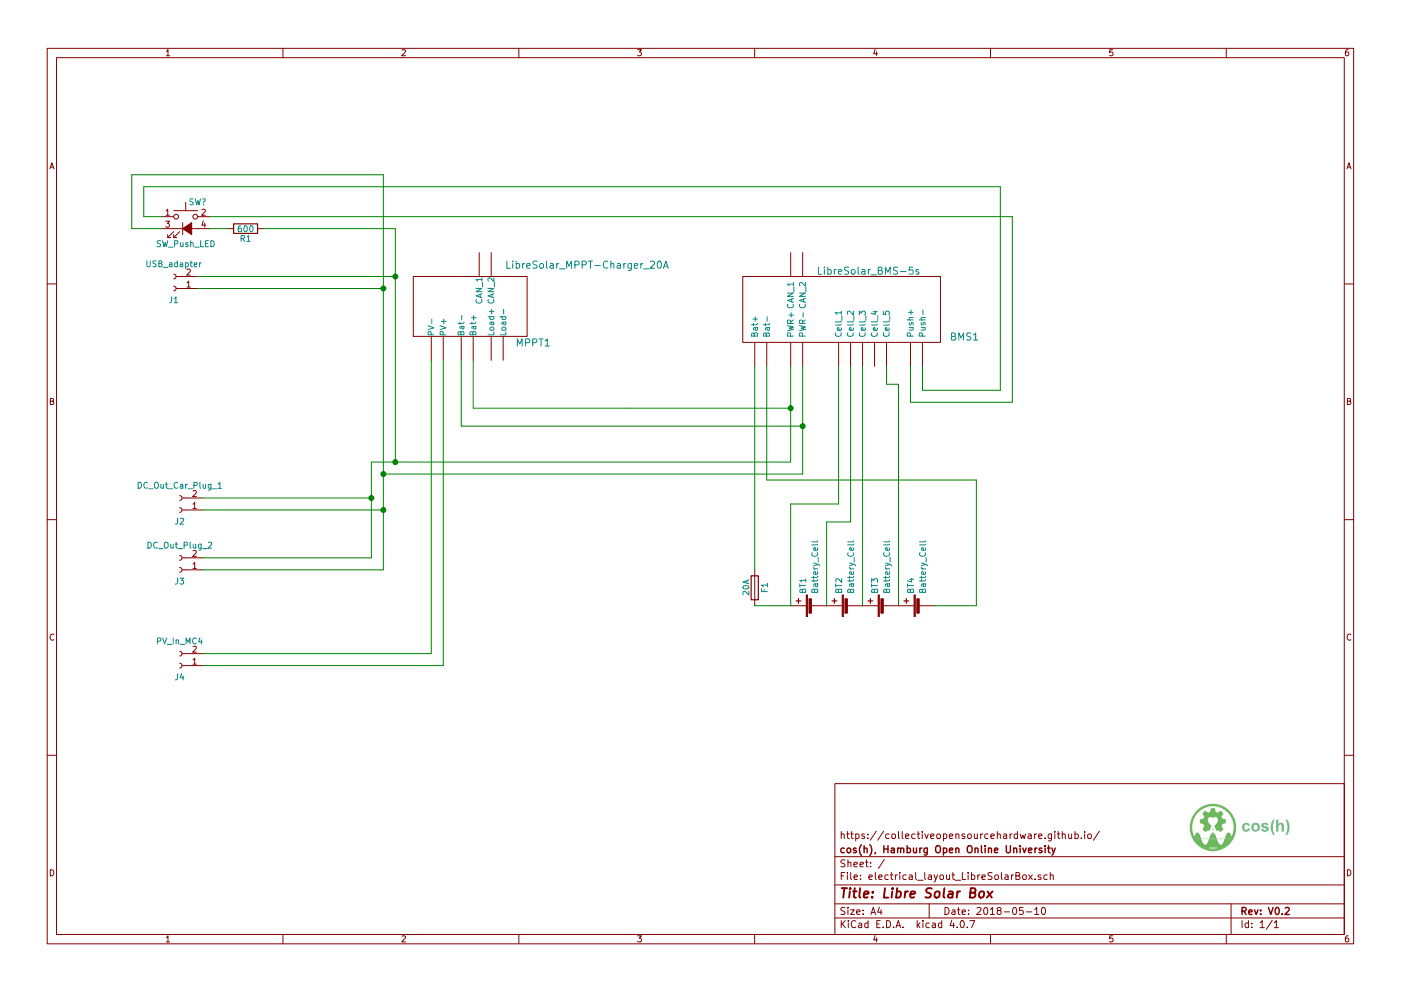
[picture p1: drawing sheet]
EESchema Schematic File Version 2
LIBS:power
LIBS:device
LIBS:switches
LIBS:relays
LIBS:motors
LIBS:transistors
LIBS:conn
LIBS:linear
LIBS:regul
LIBS:74xx
LIBS:cmos4000
LIBS:adc-dac
LIBS:memory
LIBS:xilinx
LIBS:microcontrollers
LIBS:dsp
LIBS:microchip
LIBS:analog_switches
LIBS:motorola
LIBS:texas
LIBS:intel
LIBS:audio
LIBS:interface
LIBS:digital-audio
LIBS:philips
LIBS:display
LIBS:cypress
LIBS:siliconi
LIBS:opto
LIBS:atmel
LIBS:contrib
LIBS:valves
LIBS:libre_solar_box
LIBS:electrical_layout_LibreSolarBox-cache
EELAYER 25 0
EELAYER END
$Descr A4 11693 8268
encoding utf-8
Sheet 1 1
Title "Libre Solar Box"
Date "2018-05-10"
Rev "V0.2"
Comp "cos(h), Hamburg Open Online University"
Comment1 "https://collectiveopensourcehardware.github.io/"
Comment2 ""
Comment3 ""
Comment4 ""
$EndDescr
$Comp
L LibreSolar_MPPT-Charger_20A MPPT1
U 1 1
P 4350 2400
F 0 "MPPT1" H 4450 1950 60  0000 C CNN
F 1 "LibreSolar_MPPT-Charger_20A" H 4900 2600 60  0000 C CNN
F 2 "" H 4800 2450 60  0001 C CNN
F 3 "" H 4800 2450 60  0001 C CNN
	1    4350 2400
	1    0    0    -1  
$EndComp
$Comp
L SW_Push_LED SW?
U 1 1
P 1550 1900
F 0 "SW?" H 1575 2125 50  0000 L CNN
F 1 "SW_Push_LED" H 1550 1775 50  0000 C CNN
F 2 "" H 1550 2200 50  0001 C CNN
F 3 "" H 1550 2200 50  0001 C CNN
	1    1550 1900
	1    0    0    -1  
$EndComp
$Comp
L LibreSolar_BMS-5s BMS1
U 1 1
P 6950 2400
F 0 "BMS1" H 8050 2000 60  0000 C CNN
F 1 "LibreSolar_BMS-5s" H 7250 2550 60  0000 C CNN
F 2 "" H 6950 2400 60  0001 C CNN
F 3 "" H 6950 2400 60  0001 C CNN
	1    6950 2400
	1    0    0    -1  
$EndComp
$Comp
L Conn_01x02_Female J2
U 1 1
P 1500 4250
F 0 "J2" H 1500 4350 50  0000 C CNN
F 1 "DC_Out_Car_Plug_1" H 1500 4050 50  0000 C CNN
F 2 "" H 1500 4250 50  0001 C CNN
F 3 "" H 1500 4250 50  0001 C CNN
	1    1500 4250
	-1   0    0    1   
$EndComp
$Comp
L Conn_01x02_Female J3
U 1 1
P 1500 4750
F 0 "J3" H 1500 4850 50  0000 C CNN
F 1 "DC_Out_Plug_2" H 1500 4550 50  0000 C CNN
F 2 "" H 1500 4750 50  0001 C CNN
F 3 "" H 1500 4750 50  0001 C CNN
	1    1500 4750
	-1   0    0    1   
$EndComp
$Comp
L Conn_01x02_Female J4
U 1 1
P 1500 5550
F 0 "J4" H 1500 5650 50  0000 C CNN
F 1 "PV_In_MC4" H 1500 5350 50  0000 C CNN
F 2 "" H 1500 5550 50  0001 C CNN
F 3 "" H 1500 5550 50  0001 C CNN
	1    1500 5550
	-1   0    0    1   
$EndComp
$Comp
L Conn_01x02_Female J1
U 1 1
P 1450 2400
F 0 "J1" H 1450 2500 50  0000 C CNN
F 1 "USB_adapter" H 1450 2200 50  0000 C CNN
F 2 "" H 1450 2400 50  0001 C CNN
F 3 "" H 1450 2400 50  0001 C CNN
	1    1450 2400
	-1   0    0    1   
$EndComp
$Comp
L Battery_Cell BT1
U 1 1
P 6800 5050
F 0 "BT1" H 6900 5150 50  0000 L CNN
F 1 "Battery_Cell" H 6900 5050 50  0000 L CNN
F 2 "" V 6800 5110 50  0001 C CNN
F 3 "" V 6800 5110 50  0001 C CNN
	1    6800 5050
	0    -1   -1   0   
$EndComp
$Comp
L Battery_Cell BT2
U 1 1
P 7100 5050
F 0 "BT2" H 7200 5150 50  0000 L CNN
F 1 "Battery_Cell" H 7200 5050 50  0000 L CNN
F 2 "" V 7100 5110 50  0001 C CNN
F 3 "" V 7100 5110 50  0001 C CNN
	1    7100 5050
	0    -1   -1   0   
$EndComp
$Comp
L Battery_Cell BT3
U 1 1
P 7400 5050
F 0 "BT3" H 7500 5150 50  0000 L CNN
F 1 "Battery_Cell" H 7500 5050 50  0000 L CNN
F 2 "" V 7400 5110 50  0001 C CNN
F 3 "" V 7400 5110 50  0001 C CNN
	1    7400 5050
	0    -1   -1   0   
$EndComp
$Comp
L Battery_Cell BT4
U 1 1
P 7700 5050
F 0 "BT4" H 7800 5150 50  0000 L CNN
F 1 "Battery_Cell" H 7800 5050 50  0000 L CNN
F 2 "" V 7700 5110 50  0001 C CNN
F 3 "" V 7700 5110 50  0001 C CNN
	1    7700 5050
	0    -1   -1   0   
$EndComp
$Comp
L Fuse F1
U 1 1
P 6300 4900
F 0 "F1" V 6380 4900 50  0000 C CNN
F 1 "20A" V 6225 4900 50  0000 C CNN
F 2 "" V 6230 4900 50  0001 C CNN
F 3 "" H 6300 4900 50  0001 C CNN
	1    6300 4900
	1    0    0    -1  
$EndComp
$Comp
L R R1
U 1 1
P 2050 1900
F 0 "R1" V 2130 1900 50  0000 C CNN
F 1 "600" V 2050 1900 50  0000 C CNN
F 2 "" V 1980 1900 50  0001 C CNN
F 3 "" H 2050 1900 50  0001 C CNN
	1    2050 1900
	0    1    1    0   
$EndComp
Wire Wire Line
	1700 5550 3700 5550
Wire Wire Line
	3700 5550 3700 3000
Wire Wire Line
	3600 3000 3600 5450
Wire Wire Line
	3600 5450 1700 5450
Wire Wire Line
	6600 5050 6300 5050
Wire Wire Line
	6300 4750 6300 3050
Wire Wire Line
	6400 3050 6400 4000
Wire Wire Line
	6400 4000 8150 4000
Wire Wire Line
	8150 4000 8150 5050
Wire Wire Line
	8150 5050 7800 5050
Wire Wire Line
	3950 3000 3950 3400
Wire Wire Line
	3850 3000 3850 3550
Wire Wire Line
	6600 3050 6600 3850
Wire Wire Line
	3950 3400 5250 3400
Wire Wire Line
	5250 3400 6600 3400
Wire Wire Line
	6700 3050 6700 3950
Wire Wire Line
	3850 3550 6700 3550
Wire Wire Line
	1700 4150 3100 4150
Wire Wire Line
	3100 3850 3100 4650
Wire Wire Line
	6600 3850 3100 3850
Connection ~ 6600 3400
Wire Wire Line
	1700 4250 3200 4250
Wire Wire Line
	3200 1450 3200 4750
Wire Wire Line
	6700 3950 3200 3950
Connection ~ 6700 3550
Wire Wire Line
	3100 4650 1700 4650
Connection ~ 3100 4150
Wire Wire Line
	3200 4750 1700 4750
Connection ~ 3200 4250
Wire Wire Line
	1650 2300 3300 2300
Wire Wire Line
	3300 1900 3300 3850
Connection ~ 3300 3850
Wire Wire Line
	1650 2400 3200 2400
Connection ~ 3200 3950
Wire Wire Line
	1750 1900 1900 1900
Wire Wire Line
	2200 1900 3300 1900
Connection ~ 3300 2300
Wire Wire Line
	1350 1900 1100 1900
Wire Wire Line
	1100 1900 1100 1450
Wire Wire Line
	1100 1450 3200 1450
Connection ~ 3200 2400
Wire Wire Line
	1750 1800 8450 1800
Wire Wire Line
	8450 1800 8450 3350
Wire Wire Line
	8450 3350 7600 3350
Wire Wire Line
	7600 3350 7600 3050
Wire Wire Line
	1350 1800 1200 1800
Wire Wire Line
	1200 1800 1200 1550
Wire Wire Line
	1200 1550 8350 1550
Wire Wire Line
	8350 1550 8350 3250
Wire Wire Line
	8350 3250 7700 3250
Wire Wire Line
	7700 3250 7700 3050
Wire Wire Line
	7500 5050 7500 3200
Wire Wire Line
	7500 3200 7400 3200
Wire Wire Line
	7400 3200 7400 3050
Wire Wire Line
	7200 5050 7200 3050
Wire Wire Line
	6900 5050 6900 4350
Wire Wire Line
	6900 4350 7100 4350
Wire Wire Line
	7100 4350 7100 3050
Wire Wire Line
	6600 5050 6600 4200
Wire Wire Line
	6600 4200 7000 4200
Wire Wire Line
	7000 4200 7000 3050
$EndSCHEMATC
